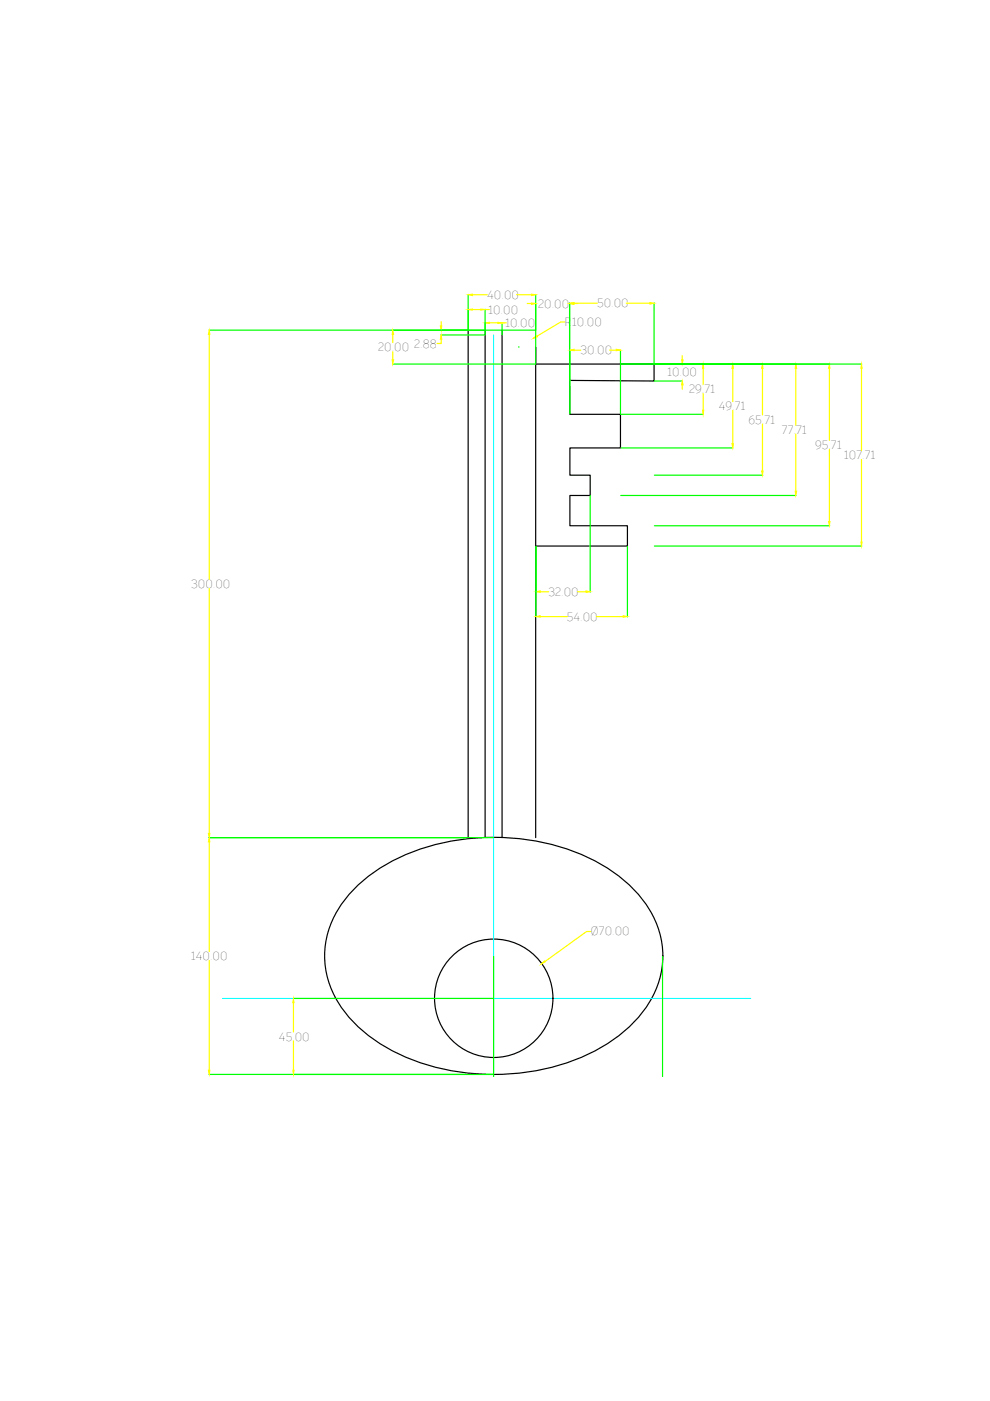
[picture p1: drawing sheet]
<svg xmlns="http://www.w3.org/2000/svg" width="210mm" height="297mm" viewBox="0 0 210 297" stroke-linecap="round" stroke-linejoin="round" font-family="sans-serif">
<!-- layer: Layer 1 -->
<g fill="none" stroke="#000" stroke-width=".25">
<path d="M99.3 70v107.6M102.9 70v107.6M106.5 70v107.6M113.6 77.2h25.1v3.6l-17.9-.1v7.1h10.8v7.2h-10.8v5.7h4.3v4.4h-4.3v6.4h12.2v4.3h-19.4M113.6 73.6v104M74.6 189a39.4 39.4 0 0 1 24.8-11.2 46.3 46.3 0 0 1 30.6 7.1 22.8 22.8 0 0 1 10.4 15.9 20.2 20.2 0 0 1-7.1 17 41.5 41.5 0 0 1-25.9 9.9 45.3 45.3 0 0 1-28.1-7.3 22.8 22.8 0 0 1-10.4-15.9 19.5 19.5 0 0 1 5.7-15.5z"/>
<circle cx="104.7" cy="211.7" r="12.6"/>
</g>
<path d="M104.7 71v157.3M47.2 211.7h112" fill="none" stroke="#0ff" stroke-width=".21"/>
<path d="M44.3 177.6h60.3M104.7 202.8v25.5M140.5 202.8v25.5M44.3 227.8h60.3" fill="none" stroke="#0f0" stroke-width=".25"/>
<path d="M44.4 178.5v23.2M44.4 203.7v23.2" fill="none" stroke="#ff0" stroke-width=".25"/>
<path d="M44.4 177.6l.1 .9h-.3z" fill="#ff0"/>
<path d="M44.4 177.6l.1 .9h-.3z" fill="none" stroke="#ff0" stroke-width=".21"/>
<path d="M44.2 226.9h.3l-.1 .9z" fill="#ff0"/>
<path d="M44.2 226.9h.3l-.1 .9z" fill="none" stroke="#ff0" stroke-width=".21"/>
<path d="M125.3 197.5h-.9l-8.8 6.4" fill="none" stroke="#ff0" stroke-width=".25"/>
<path d="M114.8 204.4l.6-.7 .2 .2z" fill="#ff0"/>
<path d="M114.8 204.4l.6-.7 .2 .2z" fill="none" stroke="#ff0" stroke-width=".21"/>
<path d="M62.2 211.7h42.5M104.7 211.6l-.1 .1M62.2 227.8h42.4" fill="none" stroke="#0f0" stroke-width=".25"/>
<path d="M62.2 212.6v6.2M62.2 220.7v6.2" fill="none" stroke="#ff0" stroke-width=".25"/>
<path d="M62.2 211.7l.1 .9h-.2z" fill="#ff0"/>
<path d="M62.2 211.7l.1 .9h-.2z" fill="none" stroke="#ff0" stroke-width=".21"/>
<path d="M62.1 226.9h.2l-.1 .9z" fill="#ff0"/>
<path d="M62.1 226.9h.2l-.1 .9z" fill="none" stroke="#ff0" stroke-width=".21"/>
<path d="M44.3 70h54.9M44.3 177.6h54.9" fill="none" stroke="#0f0" stroke-width=".25"/>
<path d="M44.4 70.9v51.9M44.4 124.8v51.9" fill="none" stroke="#ff0" stroke-width=".25"/>
<path d="M44.4 70l.1 .9h-.3z" fill="#ff0"/>
<path d="M44.4 70l.1 .9h-.3z" fill="none" stroke="#ff0" stroke-width=".21"/>
<path d="M44.2 176.7h.3l-.1 .9z" fill="#ff0"/>
<path d="M44.2 176.7h.3l-.1 .9z" fill="none" stroke="#ff0" stroke-width=".21"/>
<path d="M99.3 62.4v7.6M113.6 62.4v7.6" fill="none" stroke="#0f0" stroke-width=".25"/>
<path d="M100.2 62.5h3.1M109.5 62.5h3.2" fill="none" stroke="#ff0" stroke-width=".25"/>
<path d="M99.3 62.5l.9-.1v.3z" fill="#ff0"/>
<path d="M99.3 62.5l.9-.1v.3z" fill="none" stroke="#ff0" stroke-width=".21"/>
<path d="M112.7 62.4l.9 .1-.9 .2z" fill="#ff0"/>
<path d="M112.7 62.4l.9 .1-.9 .2z" fill="none" stroke="#ff0" stroke-width=".21"/>
<path d="M102.9 68.4v2.6M106.5 68.4v2.6" fill="none" stroke="#0f0" stroke-width=".25"/>
<path d="M103.8 68.5h1.8M106.5 68.5h.8" fill="none" stroke="#ff0" stroke-width=".25"/>
<path d="M102.9 68.5l.9-.2v.3z" fill="#ff0"/>
<path d="M102.9 68.5l.9-.2v.3z" fill="none" stroke="#ff0" stroke-width=".21"/>
<path d="M105.6 68.3l.9 .2-.9 .1z" fill="#ff0"/>
<path d="M105.6 68.3l.9 .2-.9 .1z" fill="none" stroke="#ff0" stroke-width=".21"/>
<path d="M99.3 65.6v4.4M102.9 65.6v4.4" fill="none" stroke="#0f0" stroke-width=".25"/>
<path d="M100.2 65.6h1.8M102.9 65.6h.9" fill="none" stroke="#ff0" stroke-width=".25"/>
<path d="M99.3 65.6l.9-.1v.3z" fill="#ff0"/>
<path d="M99.3 65.6l.9-.1v.3z" fill="none" stroke="#ff0" stroke-width=".21"/>
<path d="M102 65.5l.9 .1-.9 .2z" fill="#ff0"/>
<path d="M102 65.5l.9 .1-.9 .2z" fill="none" stroke="#ff0" stroke-width=".21"/>
<path d="M119.7 68.3h-.8l-5.1 3" fill="none" stroke="#ff0" stroke-width=".25"/>
<path d="M113.1 71.7l.7-.5 .2 .2z" fill="#ff0"/>
<path d="M113.1 71.7l.7-.5 .2 .2z" fill="none" stroke="#ff0" stroke-width=".21"/>
<path d="M93.5 70h9.3M93.5 71h9.3M110 73.5v.1" fill="none" stroke="#0f0" stroke-width=".25"/>
<path d="M93.5 71.9v.9h-.9M93.5 68.2v.9" fill="none" stroke="#ff0" stroke-width=".25"/>
<path d="M93.4 69.1h.3l-.2 .9z" fill="#ff0"/>
<path d="M93.4 69.1h.3l-.2 .9z" fill="none" stroke="#ff0" stroke-width=".21"/>
<path d="M93.5 71l.2 .9h-.3z" fill="#ff0"/>
<path d="M93.5 71l.2 .9h-.3z" fill="none" stroke="#ff0" stroke-width=".21"/>
<path d="M83.2 77.2h30.4M83.2 70h30.4" fill="none" stroke="#0f0" stroke-width=".25"/>
<path d="M83.3 70.9v1.7M83.3 74.6v1.7" fill="none" stroke="#ff0" stroke-width=".25"/>
<path d="M83.1 76.3h.4l-.2 .9z" fill="#ff0"/>
<path d="M83.1 76.3h.4l-.2 .9z" fill="none" stroke="#ff0" stroke-width=".21"/>
<path d="M83.3 70l.2 .9h-.4z" fill="#ff0"/>
<path d="M83.3 70l.2 .9h-.4z" fill="none" stroke="#ff0" stroke-width=".21"/>
<path d="M113.6 64.3v12.8M120.8 64.3v12.8" fill="none" stroke="#0f0" stroke-width=".25"/>
<path d="M111.8 64.3h.9M121.7 64.3h.9" fill="none" stroke="#ff0" stroke-width=".25"/>
<path d="M112.7 64.2l.9 .1-.9 .2z" fill="#ff0"/>
<path d="M112.7 64.2l.9 .1-.9 .2z" fill="none" stroke="#ff0" stroke-width=".21"/>
<path d="M120.8 64.3l.9-.1v.3z" fill="#ff0"/>
<path d="M120.8 64.3l.9-.1v.3z" fill="none" stroke="#ff0" stroke-width=".21"/>
<path d="M120.8 64.2v16.5M138.7 64.2v12.9" fill="none" stroke="#0f0" stroke-width=".25"/>
<path d="M121.7 64.3h5M132.8 64.3h5" fill="none" stroke="#ff0" stroke-width=".25"/>
<path d="M137.8 64.2l.9 .1-.9 .2z" fill="#ff0"/>
<path d="M137.8 64.2l.9 .1-.9 .2z" fill="none" stroke="#ff0" stroke-width=".21"/>
<path d="M120.8 64.3l.9-.1v.3z" fill="#ff0"/>
<path d="M120.8 64.3l.9-.1v.3z" fill="none" stroke="#ff0" stroke-width=".21"/>
<path d="M120.8 74.2v13.6M131.6 74.2v13.6" fill="none" stroke="#0f0" stroke-width=".25"/>
<path d="M121.7 74.2h1.4M129.2 74.2h1.5" fill="none" stroke="#ff0" stroke-width=".25"/>
<path d="M120.8 74.2l.9-.2v.4z" fill="#ff0"/>
<path d="M120.8 74.2l.9-.2v.4z" fill="none" stroke="#ff0" stroke-width=".21"/>
<path d="M130.7 74l.9 .2-.9 .2z" fill="#ff0"/>
<path d="M130.7 74l.9 .2-.9 .2z" fill="none" stroke="#ff0" stroke-width=".21"/>
<path d="M138.7 77.2h6M138.7 80.8h6" fill="none" stroke="#0f0" stroke-width=".25"/>
<path d="M144.6 75.4v.9M144.6 81.6v.9" fill="none" stroke="#ff0" stroke-width=".25"/>
<path d="M144.5 76.3h.3l-.2 .9z" fill="#ff0"/>
<path d="M144.5 76.3h.3l-.2 .9z" fill="none" stroke="#ff0" stroke-width=".21"/>
<path d="M144.6 80.8l.2 .8h-.3z" fill="#ff0"/>
<path d="M144.6 80.8l.2 .8h-.3z" fill="none" stroke="#ff0" stroke-width=".21"/>
<path d="M131.6 77.2h17.5M131.6 87.8h17.5" fill="none" stroke="#0f0" stroke-width=".25"/>
<path d="M149.1 78.1v3.5M149.1 83.4v3.5" fill="none" stroke="#ff0" stroke-width=".25"/>
<path d="M149 86.9h.2l-.1 .9z" fill="#ff0"/>
<path d="M149 86.9h.2l-.1 .9z" fill="none" stroke="#ff0" stroke-width=".21"/>
<path d="M149.1 77.2l.1 .9h-.2z" fill="#ff0"/>
<path d="M149.1 77.2l.1 .9h-.2z" fill="none" stroke="#ff0" stroke-width=".21"/>
<path d="M138.7 77.2h16.7M131.6 95h23.8" fill="none" stroke="#0f0" stroke-width=".25"/>
<path d="M155.4 78.1v7M155.4 87v7.1" fill="none" stroke="#ff0" stroke-width=".25"/>
<path d="M155.4 77.2l.1 .9h-.3z" fill="#ff0"/>
<path d="M155.4 77.2l.1 .9h-.3z" fill="none" stroke="#ff0" stroke-width=".21"/>
<path d="M155.2 94.1h.3l-.1 .9z" fill="#ff0"/>
<path d="M155.2 94.1h.3l-.1 .9z" fill="none" stroke="#ff0" stroke-width=".21"/>
<path d="M138.7 77.2h23M138.7 100.7h23" fill="none" stroke="#0f0" stroke-width=".25"/>
<path d="M161.7 78.1v9.9M161.7 89.9v10" fill="none" stroke="#ff0" stroke-width=".25"/>
<path d="M161.7 77.2l.1 .9h-.3z" fill="#ff0"/>
<path d="M161.7 77.2l.1 .9h-.3z" fill="none" stroke="#ff0" stroke-width=".21"/>
<path d="M161.5 99.9h.3l-.1 .8z" fill="#ff0"/>
<path d="M161.5 99.9h.3l-.1 .8z" fill="none" stroke="#ff0" stroke-width=".21"/>
<path d="M131.6 77.2h37.2M131.6 105.1h37.2" fill="none" stroke="#0f0" stroke-width=".25"/>
<path d="M168.7 78.1v12.1M168.7 92v12.2" fill="none" stroke="#ff0" stroke-width=".25"/>
<path d="M168.7 77.2l.2 .9h-.3z" fill="#ff0"/>
<path d="M168.7 77.2l.2 .9h-.3z" fill="none" stroke="#ff0" stroke-width=".21"/>
<path d="M168.6 104.2h.3l-.2 .9z" fill="#ff0"/>
<path d="M168.6 104.2h.3l-.2 .9z" fill="none" stroke="#ff0" stroke-width=".21"/>
<path d="M138.7 77.2h37.2M138.7 111.5h37.2" fill="none" stroke="#0f0" stroke-width=".25"/>
<path d="M175.9 78.1v15.3M175.9 95.3v15.3" fill="none" stroke="#ff0" stroke-width=".25"/>
<path d="M175.9 77.2l.1 .9h-.3z" fill="#ff0"/>
<path d="M175.9 77.2l.1 .9h-.3z" fill="none" stroke="#ff0" stroke-width=".21"/>
<path d="M175.7 110.6h.3l-.1 .9z" fill="#ff0"/>
<path d="M175.7 110.6h.3l-.1 .9z" fill="none" stroke="#ff0" stroke-width=".21"/>
<path d="M138.7 77.2h44M138.7 115.8h44" fill="none" stroke="#0f0" stroke-width=".25"/>
<path d="M182.7 78.1v17.4M182.7 97.4v17.5" fill="none" stroke="#ff0" stroke-width=".25"/>
<path d="M182.7 77.2l.1 .9h-.3z" fill="#ff0"/>
<path d="M182.7 77.2l.1 .9h-.3z" fill="none" stroke="#ff0" stroke-width=".21"/>
<path d="M182.5 114.9h.3l-.1 .9z" fill="#ff0"/>
<path d="M182.5 114.9h.3l-.1 .9z" fill="none" stroke="#ff0" stroke-width=".21"/>
<path d="M113.6 115.8v9.7M125.1 105.1v20.4" fill="none" stroke="#0f0" stroke-width=".25"/>
<path d="M114.5 125.5h1.8M122.4 125.5h1.8" fill="none" stroke="#ff0" stroke-width=".25"/>
<path d="M124.2 125.3l.9 .2-.9 .1z" fill="#ff0"/>
<path d="M124.2 125.3l.9 .2-.9 .1z" fill="none" stroke="#ff0" stroke-width=".21"/>
<path d="M113.6 125.5l.9-.2v.3z" fill="#ff0"/>
<path d="M113.6 125.5l.9-.2v.3z" fill="none" stroke="#ff0" stroke-width=".21"/>
<path d="M113.6 115.8v15M133 115.8v15" fill="none" stroke="#0f0" stroke-width=".25"/>
<path d="M114.5 130.7h5.8M126.4 130.7h5.7" fill="none" stroke="#ff0" stroke-width=".25"/>
<path d="M132.1 130.5l.9 .2-.9 .2z" fill="#ff0"/>
<path d="M132.1 130.5l.9 .2-.9 .2z" fill="none" stroke="#ff0" stroke-width=".21"/>
<path d="M113.6 130.7l.9-.2v.4z" fill="#ff0"/>
<path d="M113.6 130.7l.9-.2v.4z" fill="none" stroke="#ff0" stroke-width=".21"/>
<g font-size="2.5">
<text x="103.3" y="63.4">40.00</text>
<text x="114.1" y="65.2">20.00</text>
<text x="126.6" y="65.2">50.00</text>
<text x="103.5" y="66.5">10.00</text>
<text x="107.1" y="69.4">10.00</text>
<text x="119.6" y="69.2">R</text>
<text x="121.2" y="69.2">10.00</text>
<text x="80.2" y="74.4">20.00</text>
<text x="87.8" y="73.7">2.88</text>
<text x="123.1" y="75.1">30.00</text>
<text x="141.4" y="79.8">10.00</text>
<text x="146.1" y="83.4">29.71</text>
<text x="152.4" y="86.9">49.71</text>
<text x="158.7" y="89.8">65.71</text>
<text x="165.8" y="92">77.71</text>
<text x="172.8" y="95.2">95.71</text>
<text x="178.9" y="97.3">107.71</text>
<text x="40.5" y="124.7">300.00</text>
<text x="116.3" y="126.3">32.00</text>
<text x="120.2" y="131.6">54.00</text>
<text x="40.5" y="203.6">140.00</text>
<text x="125.2" y="198.3">Ø70.00</text>
<text x="59.1" y="220.6">45.00</text>
</g>
</svg>
